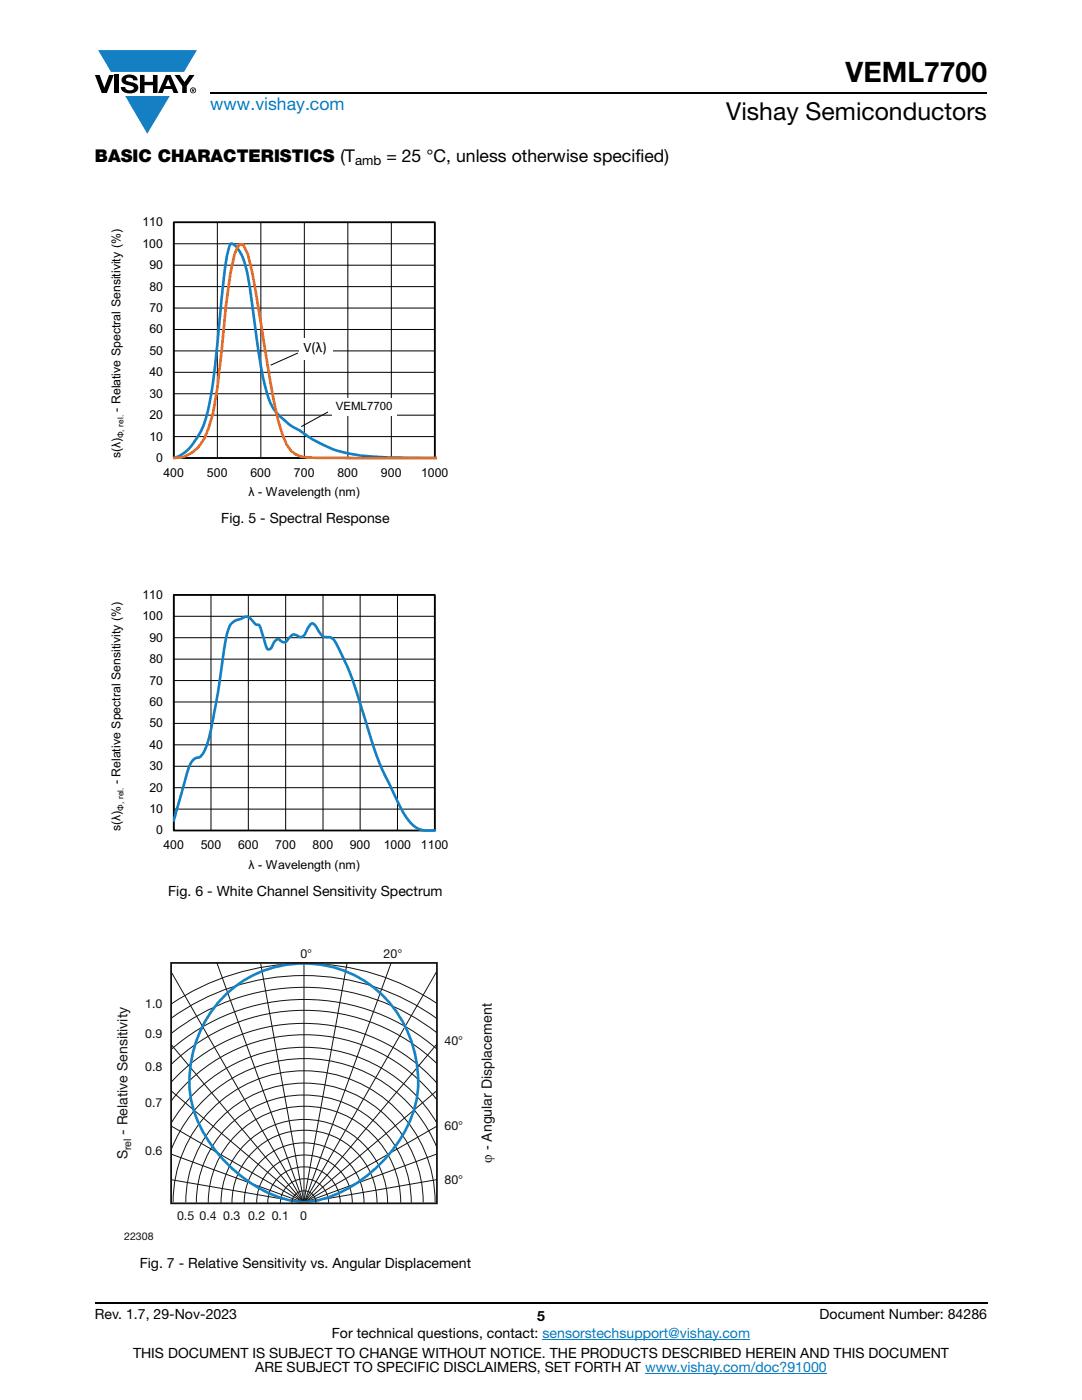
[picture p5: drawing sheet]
<svg xmlns="http://www.w3.org/2000/svg" width="216mm" height="279mm" viewBox="0 0 216 279" stroke-linecap="round" stroke-linejoin="round" font-family="sans-serif">
<g fill="#147fc3">
<path d="M19.6 10h19.7l-2.6 4.3h-1.1h-13.5z"/>
<path d="M25 19.2h8.9l-4.5 7.5z"/>
</g>
<g fill="#000">
<path d="M18.9 15h1l.9 2.5 1-2.5h.9l-1.4 3.6h-1zM22.9 15h.9v3.6h-.9zM24.6 15.3a2.1 2.1 0 0 1 2.8 .3l.1 .4h-.9a.79 .79 0 0 0-.7-.5 .79 .79 0 0 0-.8 .4l.3 .3 1 .2a1.08 1.08 0 0 1 1.2 1 1.08 1.08 0 0 1-1.1 1.2 1.73 1.73 0 0 1-2.4-1.2h.9a.96 .96 0 0 0 .8 .6 .96 .96 0 0 0 .9-.4 1.31 1.31 0 0 0-1.2-.6 1.03 1.03 0 0 1-1.1-.6 1.03 1.03 0 0 1 .2-1.1zM27.9 15h.9v1.3h1.7v-1.3h.9v3.6h-.9v-1.6h-1.7v1.6h-.9zM34.8 15h1.1l.9 1.4 1-1.4h1l-1.5 2.2v1.4h-.9v-1.4z"/>
<path d="M33.6 15.9l.5 1.3h-1.1zM33.1 15l-1.6 3.6h1l.3-.8h1.5l.3 .8h1l-1.6-3.6z"/>
<path d="M38.4 17.8h.2v.2h-.2zM38.3 17.7v.7h.1v-.3l.4 .3-.2-.3 .2-.2-.1-.2z"/>
<path d="M38.1 18a.46 .46 0 0 1 .9 0 .46 .46 0 0 1-.9 0zM37.9 18a.6 .6 0 0 0 1.2 0 .6 .6 0 0 0-1.2 0z"/>
</g>
<path d="M42 18.6h155M18.9 260h178.1" fill="none" stroke="#000" stroke-width=".36"/>
<path d="M108.2 267.3h41.5M128.7 274h36.3" fill="none" stroke="#007ec4" stroke-width=".2"/>
<g fill="none" stroke="#000" stroke-width=".2">
<path d="M34.7 44.4h52.1v47h-52.1zM34.7 57.2h52.1M34.7 52.9h52.1M34.7 48.7h52.1M43.4 44.4v47M52 44.4v47M60.7 44.4v47M69.4 44.4v47M78.1 44.4v47M34.7 78.6h52.1M34.7 74.3h52.1M34.7 70h52.1"/>
<path d="M34.7 65.8h52.1M34.7 61.5h52.1M34.7 87.1h52.1M34.7 82.9h52.1M65.5 82.2l-5.4 2.9"/>
</g>
<path d="M34.7 44.4h52.1v47h-52.1z" fill="none" stroke="#000" stroke-width=".35"/>
<path d="M87.1 91.4l-10.8-.2-4.3-.3-2-.3a25.2 25.2 0 0 1-10.4-4.8 11.9 11.9 0 0 1-6.8-9.2l-.9-4.2-1.1-7.6a78.5 78.5 0 0 0-2.2-13.1l-.4-.8a3.9 3.9 0 0 0-2-2.3 9.6 9.6 0 0 0-1.2 4.2l-1.6 15.2a80.6 80.6 0 0 1-2.6 16.5 11.8 11.8 0 0 1-5.3 6.6l-.8 .3" fill="none" stroke="#147fc3" stroke-width=".53"/>
<path d="M34.7 91.4a6.6 6.6 0 0 0 6.1-3.9l.8-2 .9-3 .8-4.9 1.8-16.6 .9-6.4 .8-4 .9-1.8h.9l.8 1.9a253.2 253.2 0 0 1 3.6 19.7l1.1 6.5a71.8 71.8 0 0 0 2.3 9.9l.8 2a5.1 5.1 0 0 0 5 2.5l24.9 .1" fill="none" stroke="#f16b22" stroke-width=".53"/>
<path d="M59.8 67.4h6.6v4.3h-6.6z" fill="#fff"/>
<path d="M59.4 70.5l-5.4 2.4" fill="none" stroke="#000" stroke-width=".2"/>
<path d="M66.2 79.4h13v3.5h-13z" fill="#fff"/>
<g fill="none" stroke="#000" stroke-width=".2">
<path d="M34.7 118.7h52.1v47.1h-52.1zM42.1 118.7v47.1M49.6 118.7v47.1M57 118.7v47.1M64.5 118.7v47.1M71.9 118.7v47.1M79.3 118.7v47.1M34.7 135.8h52.1M34.7 131.5h52.1M34.7 127.3h52.1M34.7 123h52.1M34.7 157.2h52.1"/>
<path d="M34.7 152.9h52.1M34.7 148.6h52.1M34.7 144.4h52.1M34.7 140.1h52.1M34.7 161.5h52.1"/>
</g>
<path d="M34.7 118.7h52.1v47h-52.1z" fill="none" stroke="#000" stroke-width=".35"/>
<path d="M34.7 163.8l2.4-8.5a6.3 6.3 0 0 1 1.8-3.9l.2-.1a2.43 2.43 0 0 0 2-2.1 101.8 101.8 0 0 0 2.9-14.7l.8-5.3a10.7 10.7 0 0 1 1.4-4.8 4.4 4.4 0 0 1 2.1-1 1.24 1.24 0 0 1 2 .4l.4 .4a.84 .84 0 0 0 .9 .5l.3 .5 1.1 3.5a.89 .89 0 0 0 .6 .9 2.25 2.25 0 0 0 1.2-1.5 .69 .69 0 0 1 .6-.6 .69 .69 0 0 1 .7 .4l.2 .2a.9 .9 0 0 0 1.3-.6l.1-.3a1.19 1.19 0 0 1 2-.1 1.14 1.14 0 0 0 1.4-1l.5-1.1a.67 .67 0 0 1 .6-.6 .67 .67 0 0 1 .7 .5l.2 .2a4.2 4.2 0 0 0 1.6 2 2.06 2.06 0 0 1 2.2 .9l3 6.6 5.3 16.2 1.1 3 2.1 4.2a18.7 18.7 0 0 0 4.4 7l1.5 .7h2.5" fill="none" stroke="#147fc3" stroke-width=".53"/>
<g fill="none" stroke="#101315" stroke-width=".2">
<path d="M34.1 193.9l26.5 46.1M43.3 192.2l17.3 47.8M52 192.3l8.7 47.7M60.7 192.3v47.7M69.3 192.2l-8.7 47.8M78 192.2l-17.3 47.8 26.5-22.3M87.1 193.9l-26.4 46.1M34.1 208.5l26.5 31.5M34.1 203.2a45.4 45.4 0 0 1 53.1 .1M34.1 217.7l26.5 22.3M34.1 216a35.6 35.6 0 0 1 53.1 .2M87.2 208.4l-26.5 31.6"/>
<path d="M87.2 200.3a47.8 47.8 0 0 0-53.1 .1M87.2 206.1a43 43 0 0 0-53.1 .2M87.2 212.3a38.2 38.2 0 0 0-53.1 .1M87.2 209.4a40.3 40.3 0 0 0-53.1 0M87.2 219.5a33.4 33.4 0 0 0-53.1 .2M34.1 230.3l26.5 9.7M34.1 235.4l26.5 4.6M34.1 224.7l26.6 15.3M34.5 240a26.1 26.1 0 0 1 26.2-26.3 26.1 26.1 0 0 1 26.1 26.3M37.1 240a23.7 23.7 0 0 1 23.7-23.8 23.7 23.7 0 0 1 23.6 23.8M87.2 224.7l-26.5 15.3M87.2 235.4l-26.5 4.6"/>
<path d="M87.2 230.3l-26.5 9.7M87.2 229a28.5 28.5 0 0 0-26.7-17.7 28.5 28.5 0 0 0-26.4 18.2M87.2 224.1a30.8 30.8 0 0 0-53.1 .1M39.2 240a21.4 21.4 0 0 1 21.4-21.5 21.4 21.4 0 0 1 21.5 21.5M41.6 240a19.2 19.2 0 0 1 19.2-19.2 19.2 19.2 0 0 1 19.2 19.2M44.1 240.1a16.6 16.6 0 0 1 16.6-16.7 16.6 16.6 0 0 1 16.6 16.7M46.3 240.1a14.5 14.5 0 0 1 14.5-14.5 14.5 14.5 0 0 1 14.4 14.5M48.7 240.1a12 12 0 0 1 12-12 12 12 0 0 1 11.9 12M51.2 240.1a9.5 9.5 0 0 1 9.6-9.6 9.5 9.5 0 0 1 9.5 9.6M53.4 240.1a7.2 7.2 0 0 1 7.3-7.2 7.2 7.2 0 0 1 7.2 7.2M55.9 240.1a4.8 4.8 0 0 1 4.9-4.9 4.8 4.8 0 0 1 4.8 4.9M58.2 240.1a2.41 2.41 0 0 1 2.4-2.5 2.41 2.41 0 0 1 2.5 2.5"/>
</g>
<path d="M60.6 192.3a22.8 22.8 0 0 1 22.6 20 21.6 21.6 0 0 1-5.3 17.8 26.8 26.8 0 0 1-15.7 9.7l-1.6 .1M60.7 192.3a22.8 22.8 0 0 0-22.6 20 21.6 21.6 0 0 0 5.3 17.8 26.8 26.8 0 0 0 15.6 9.7l1.7 .1" fill="none" stroke="#1782c5" stroke-width=".53"/>
<path d="M34.1 192.2h53.1v48h-53.1z" fill="none" stroke="#101315" stroke-width=".35"/>
<text font-size="5.6" x="168.7" y="16.4">VEML7700</text>
<text font-size="4.9" x="144.9" y="24">Vishay Semiconductors</text>
<text font-size="3.5" fill="#007ec4" x="42" y="21.9">www.vishay.com</text>
<g font-size="3.5">
<text x="18.9" y="32.3">BASIC CHARACTERISTICS (T</text>
<text x="77.1" y="32.3">= 25 °C, unless otherwise specified)</text>
</g>
<g font-size="2.8">
<text x="60.6" y="70.3">V(λ)</text>
<text x="44.2" y="104.5">Fig. 5 - Spectral Response</text>
<text x="33.6" y="178.8">Fig. 6 - White Channel Sensitivity Spectrum</text>
<text x="27.9" y="253.2">Fig. 7 - Relative Sensitivity vs. Angular Displacement</text>
<text x="18.9" y="263.3">Rev. 1.7, 29-Nov-2023</text>
<text x="107.2" y="263.6">5</text>
<text x="163.6" y="263.3">Document Number: 84286</text>
<text x="66.2" y="267.1">For technical questions, contact: sensorstechsupport@vishay.com</text>
<text x="26.5" y="271">THIS DOCUMENT IS SUBJECT TO CHANGE WITHOUT NOTICE. THE PRODUCTS DESCRIBED HEREIN AND THIS DOCUMENT</text>
<text x="50.9" y="273.8">ARE SUBJECT TO SPECIFIC DISCLAIMERS, SET FORTH AT www.vishay.com/doc?91000</text>
</g>
<g font-size="2.8" fill="#101315">
<text x="25.5" y="226.4" transform="rotate(-90 25.5 226.4)">- Relative Sensitivity</text>
<text x="25.5" y="231.4" transform="rotate(-90 25.5 231.4)">S</text>
<text x="98.1" y="232.1" transform="rotate(-90 98.1 232.1)">ϕ - Angular Displacement</text>
</g>
<text font-size="2.6" x="70.9" y="33">amb</text>
<g font-size="2.5">
<text x="28.4" y="45.1">110</text>
<text x="28.4" y="49.4">100</text>
<text x="29.8" y="53.7">90</text>
<text x="29.8" y="58">80</text>
<text x="29.8" y="62.3">70</text>
<text x="29.8" y="70.8">50</text>
<text x="29.8" y="66.5">60</text>
<text x="29.8" y="75.1">40</text>
<text x="24.1" y="82.2" transform="rotate(-90 24.1 82.2)">- Relative Spectral Sensitivity (%)</text>
<text x="29.8" y="83.6">20</text>
<text x="29.8" y="79.4">30</text>
<text x="29.8" y="87.9">10</text>
<text x="24.1" y="91.5" transform="rotate(-90 24.1 91.5)">s(λ)</text>
<text x="31.2" y="92.2">0</text>
<text x="32.6" y="95.1">400</text>
<text x="41.3" y="95.1">500</text>
<text x="50" y="95.1">600</text>
<text x="58.7" y="95.1">700</text>
<text x="67.3" y="95.1">800</text>
<text x="76" y="95.1">900</text>
<text x="84" y="95.1">1000</text>
<text x="49.6" y="99">λ - Wavelength (nm)</text>
<text x="28.4" y="119.5">110</text>
<text x="28.4" y="123.8">100</text>
<text x="29.8" y="128.1">90</text>
<text x="29.8" y="136.6">70</text>
<text x="29.8" y="132.3">80</text>
<text x="29.8" y="140.9">60</text>
<text x="29.8" y="149.4">40</text>
<text x="29.8" y="145.2">50</text>
<text x="29.8" y="153.7">30</text>
<text x="24.1" y="156.5" transform="rotate(-90 24.1 156.5)">- Relative Spectral Sensitivity (%)</text>
<text x="29.8" y="158">20</text>
<text x="24.1" y="165.9" transform="rotate(-90 24.1 165.9)">s(λ)</text>
<text x="29.8" y="162.3">10</text>
<text x="31.2" y="166.5">0</text>
<text x="32.6" y="169.5">400</text>
<text x="40.1" y="169.5">500</text>
<text x="47.5" y="169.5">600</text>
<text x="49.6" y="173.4">λ - Wavelength (nm)</text>
<text x="54.9" y="169.5">700</text>
<text x="62.4" y="169.5">800</text>
<text x="69.8" y="169.5">900</text>
<text x="76.6" y="169.5">1000</text>
<text x="84" y="169.5">1100</text>
</g>
<g font-size="2.5" fill="#101315">
<text x="59.9" y="191.2">0°</text>
<text x="76.5" y="191.2">20°</text>
<text x="29" y="201.2">1.0</text>
<text x="29" y="207.1">0.9</text>
<text x="88.7" y="208.5">40°</text>
<text x="29" y="213.7">0.8</text>
<text x="29" y="220.9">0.7</text>
<text x="88.7" y="225.6">60°</text>
<text x="29" y="230.4">0.6</text>
<text x="88.7" y="236.2">80°</text>
<text x="35.3" y="243.4">0.5</text>
<text x="39.8" y="243.4">0.4</text>
<text x="44.6" y="243.4">0.3</text>
<text x="49.5" y="243.4">0.2</text>
<text x="54.2" y="243.4">0.1</text>
<text x="59.9" y="243.4">0</text>
</g>
<text font-size="2.3" x="67" y="81.8">VEML7700</text>
<g font-size="2.1" fill="#101315">
<text x="26.2" y="229.5" transform="rotate(-90 26.2 229.5)">rel</text>
<text x="24.8" y="247.4">22308</text>
</g>
<g font-size="1.7">
<text x="24.7" y="87.4" transform="rotate(-90 24.7 87.4)">Φ, rel.</text>
<text x="24.7" y="161.8" transform="rotate(-90 24.7 161.8)">Φ, rel.</text>
</g>
</svg>
